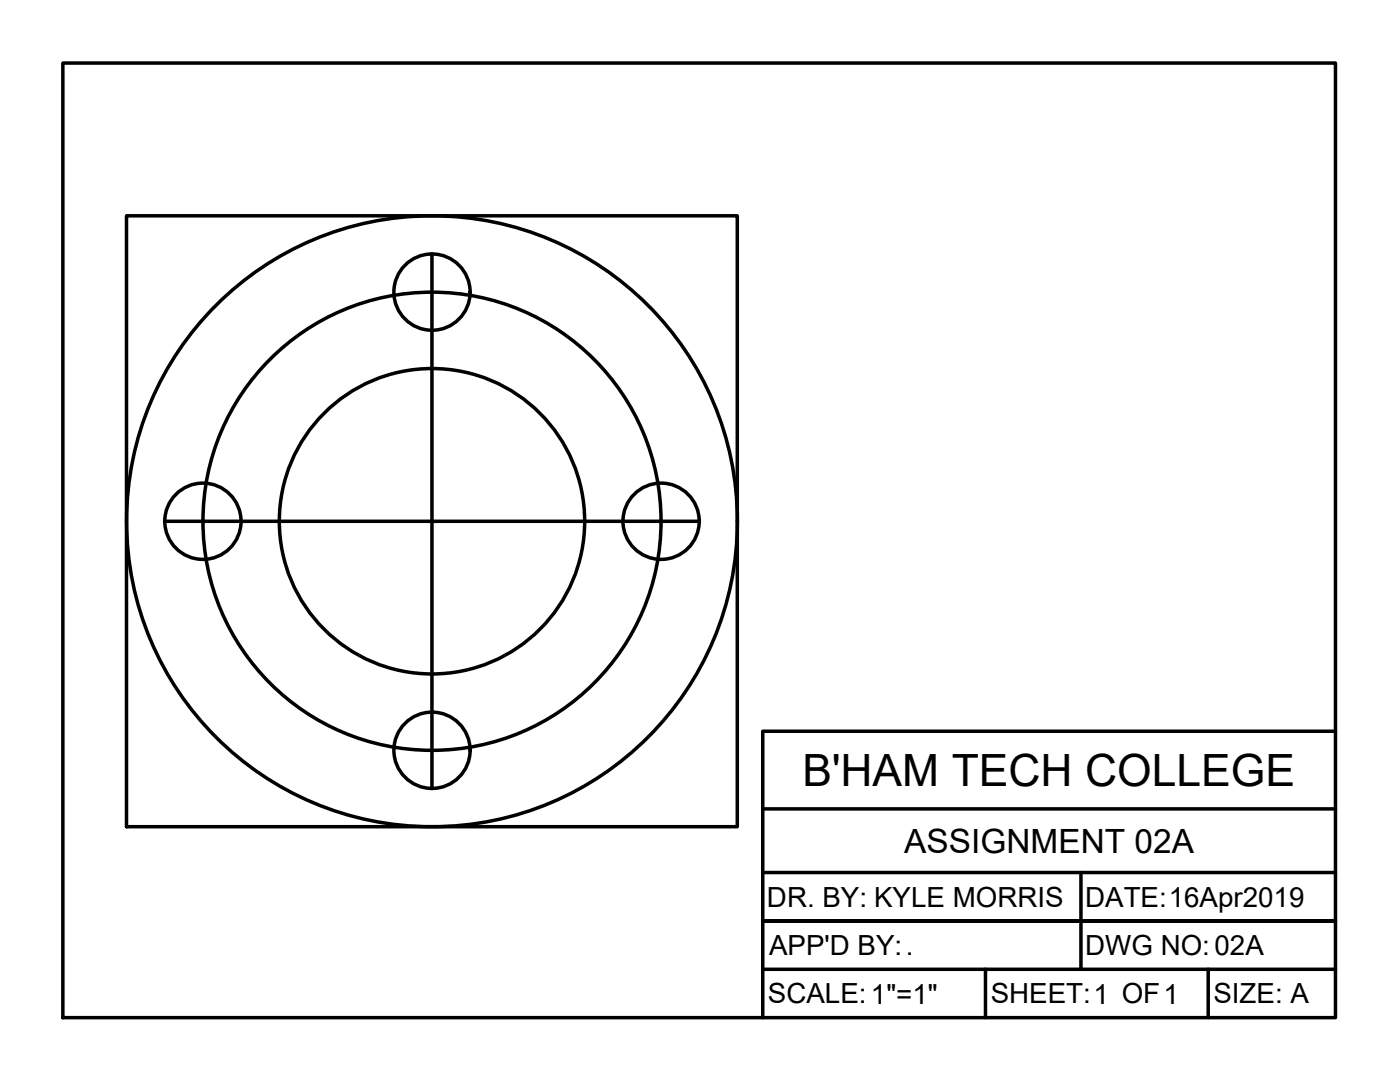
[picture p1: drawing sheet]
<svg xmlns="http://www.w3.org/2000/svg" width="279mm" height="216mm" viewBox="0 0 279 216" stroke-linecap="round" stroke-linejoin="round" font-family="sans-serif">
<!-- layer: TitleBox -->
<path d="M12.5 12.6h254v190.5h-254zM266.5 145.9h-114.3v57.2M152.2 161.4h114.3M152.2 174.1h114.3M215.7 174.1v19.3M152.2 193.4h114.3M196.7 193.4v9.7M215.7 183.8h50.8h-50.8M215.7 183.8h-63.5h63.5M241.1 193.4v9.7" fill="none" stroke="#000" stroke-width=".7"/>
<!-- layer: Object -->
<g fill="none" stroke="#000" stroke-width=".7">
<path d="M25.2 43.1h121.9v121.9h-121.9zM86.2 50.7v106.6M32.9 104h106.6"/>
<circle cx="86.2" cy="58.3" r="7.6"/>
<circle cx="40.5" cy="104" r="7.6"/>
<circle cx="86.2" cy="104" r="61"/>
<circle cx="86.2" cy="104" r="45.7"/>
<circle cx="86.2" cy="104" r="30.5"/>
<circle cx="131.9" cy="104" r="7.6"/>
<circle cx="86.2" cy="149.7" r="7.6"/>
</g>
<text font-size="8.9" x="160.1" y="156.9">B'HAM TECH COLLEGE</text>
<text font-size="6.7" x="180.5" y="170.1">ASSIGNMENT 02A</text>
<g font-size="5.5">
<text x="153.1" y="181">DR. BY: KYLE MORRIS</text>
<text x="216.6" y="181">DATE:16Apr2019</text>
<text x="153.5" y="190.6">APP'D BY:.</text>
<text x="216.6" y="190.5">DWG NO:02A</text>
<text x="153.3" y="200.2">SCALE:1&quot;=1&quot;</text>
<text x="197.7" y="200.2">SHEET:1 OF1</text>
<text x="242.2" y="200.2">SIZE: A</text>
</g>
</svg>
